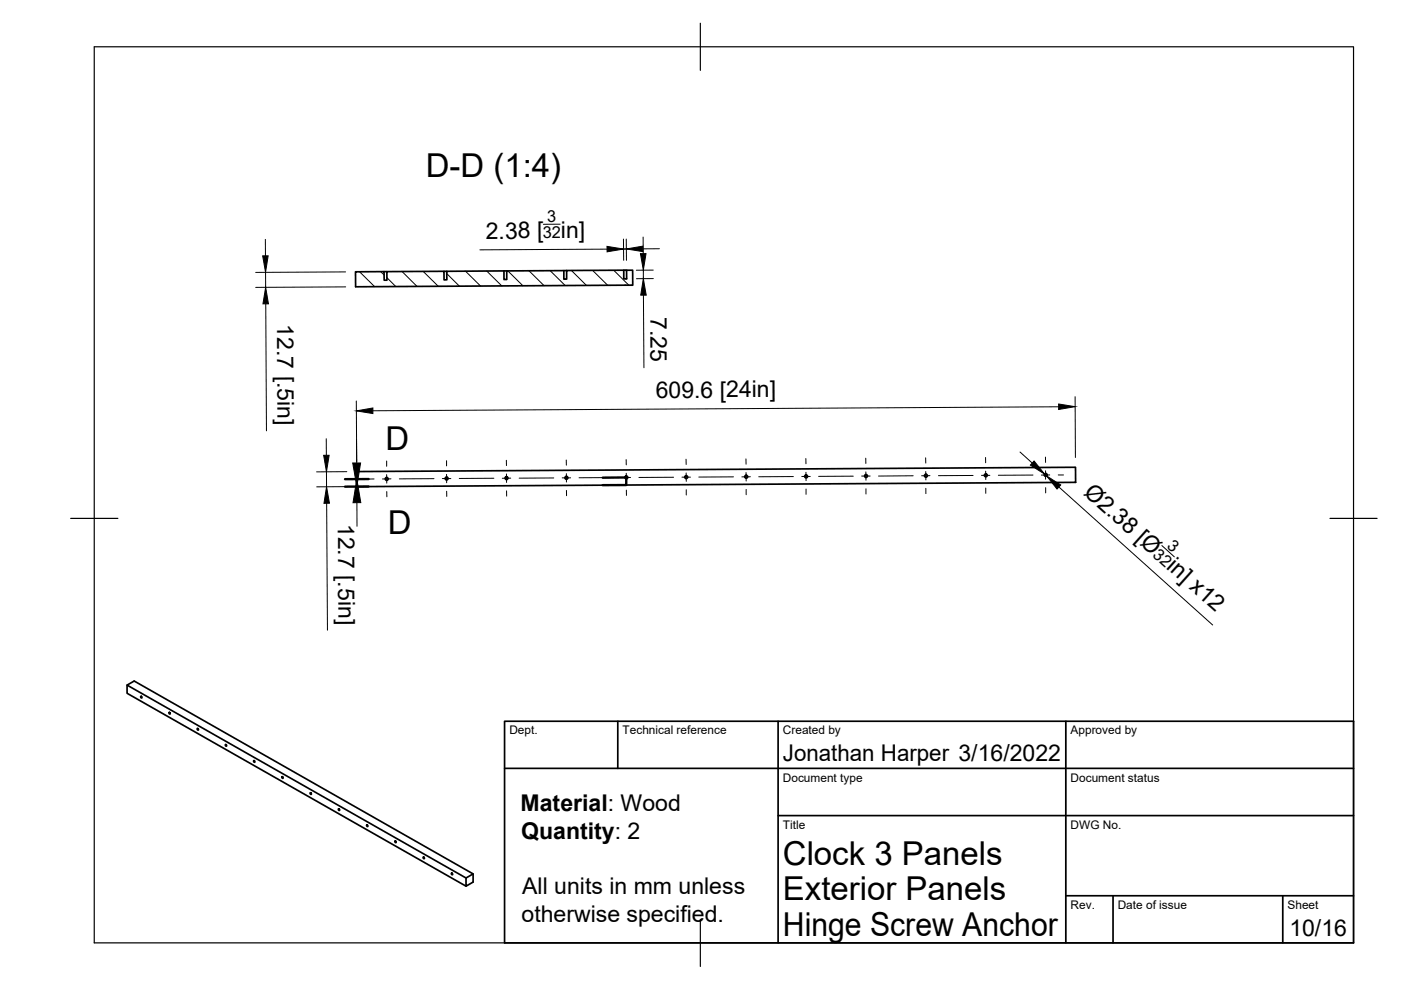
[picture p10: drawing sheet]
<svg xmlns="http://www.w3.org/2000/svg" width="297mm" height="210mm" viewBox="0 0 297 210" stroke-linecap="round" stroke-linejoin="round" font-family="sans-serif">
<!-- layer: Visible -->
<g fill="none" stroke="#000" stroke-width=".36">
<path d="M75.4 57.6h6v1.8h.6v-1.8l12.1-.1v1.8h.6v-1.8l12.1-.1v1.9h.6v-1.9h12.1v1.8h.6v-1.8l12.1-.1v1.8h.7l-.1-1.8h1.3l.1 3.2-58.8 .3zM81.4 57.6h.6M94.1 57.5h.6M106.8 57.4h.6M120.1 57.4h-.6M132.2 57.3h.6M75.6 100l152.4-.9v3.2l-152.4 .9zM26.9 145.3v1.7l71.9 40.9M29.9 147.6l.2 .2v.2l-.2-.1zM35.9 151l.2 .2v.2l-.2-.1zM41.8 154.5l.2 .1v.2l-.2-.1zM47.8 157.9l.2 .1v.2l-.2-.1z"/>
<path d="M53.8 161.3l.2 .1v.2l-.2-.1zM59.8 164.7l.2 .1v.2l-.2-.1zM65.8 168.1l.2 .1v.2l-.2-.1zM71.8 171.5l.2 .1v.2l-.2-.1zM77.8 174.9l.2 .1v.2l-.2-.1zM83.8 178.3l.2 .1v.3l-.2-.2zM89.7 181.7l.2 .1v.3l-.2-.2zM95.7 185.1l.2 .1v.3l-.2-.1zM100.3 185.3l-1.5 .9v1.7l1.5-.9v-1.7l-71.9-40.9-1.5 .9 71.9 40.9"/>
<circle cx="82" cy="101.5" r=".31"/>
<circle cx="94.7" cy="101.5" r=".31"/>
<circle cx="107.4" cy="101.4" r=".31"/>
<circle cx="120.1" cy="101.3" r=".31"/>
<circle cx="132.8" cy="101.2" r=".31"/>
<circle cx="145.5" cy="101.2" r=".31"/>
<circle cx="158.2" cy="101.1" r=".31"/>
<circle cx="170.9" cy="101" r=".31"/>
<circle cx="183.6" cy="100.9" r=".31"/>
<circle cx="196.3" cy="100.9" r=".31"/>
<circle cx="209" cy="100.8" r=".31"/>
<circle cx="221.7" cy="100.7" r=".31"/>
</g>
<!-- layer: Border -->
<path d="M20 9.9h267v190h-267zM148.5 4.9v10M15 109.9h10M282 109.9h10M148.5 194.9v10" fill="none" stroke="#000" stroke-width=".25"/>
<!-- layer: TitleBlock -->
<path d="M107 152.9h180v47h-180zM131 152.9v10M165 152.9v47M226 152.9v47M107 162.9h180M165 172.9h122M226 189.9h61M236 189.9v10M272 189.9v10" fill="none" stroke="#000" stroke-width=".36"/>
<!-- layer: Center Lines -->
<g fill="none" stroke="#000" stroke-width=".21">
<path d="M82 97.7v1.2M94.7 97.7v1.1M107.4 97.6v1.1M120.1 97.5v1.1M132.8 97.4v1.2M145.5 97.4v1.1M158.2 97.3v1.1M170.9 97.2v1.1M183.6 97.1v1.2M196.3 97.1v1.1M196.3 100v1.8M209 97v1.1"/>
<path d="M209 99.9v1.8M221.7 96.9v1.1M221.7 99.8v1.8M79.3 101.6h-1.1M82 100.6v1.8M82 104.2v1.1M82.9 101.5l-1.8 .1M92 101.5h-7.3M93.8 101.5h1.8M94.7 100.6v1.8M94.7 104.2v1.1M104.7 101.4h-7.3"/>
<path d="M107.4 100.5v1.8M107.4 104.1v1.1M108.3 101.4h-1.8M117.4 101.3l-7.3 .1M119.2 101.3h1.8M120.1 100.4v1.8M120.1 104v1.1M130.1 101.3h-7.3M132.8 100.3v1.8M132.8 103.9v1.1M133.7 101.2l-1.8 .1M142.8 101.2h-7.3"/>
<path d="M144.6 101.2h1.8M145.5 100.3v1.8M145.5 103.8v1.2M155.5 101.1h-7.3M158.2 100.2v1.8M158.2 103.8v1.1M159.1 101.1h-1.8M168.2 101l-7.3 .1M170 101h1.8M170.9 100.1v1.8M170.9 103.7v1.1M180.9 101h-7.3"/>
<path d="M182.7 100.9h1.8M183.6 100v1.8M183.6 103.6v1.1M193.6 100.9h-7.3M196.3 103.5v1.2M197.2 100.9h-1.8M206.3 100.8l-7.3 .1M208.1 100.8h1.8M209 103.5v1.1M219 100.7l-7.3 .1M221.7 103.4v1.1M222.6 100.7h-1.8"/>
<path d="M224.4 100.7h1.1"/>
</g>
<!-- layer: Dimensions -->
<g fill="none" stroke="#000" stroke-width=".21">
<path d="M56.3 50.8v3.4M56.3 57.7v3.2M73.3 57.7l-19.1 .1M118.8 47.5l-3.6 .1M128.7 52.8l-27 .2M132.2 50.7v4.5M132.8 50.7v4.5M132.8 52.8h-.6M136.4 50.3v3.5M136.4 57.3v1.8M138.5 57.3h-3.6M138.5 59.1h-3.6"/>
<path d="M139.8 52.7l-3.5 .1M56.3 64.4l.2 26.9M73.3 60.8l-19.1 .1M136.4 62.6l.1 15.4M69.2 93v3.5M75.5 85l.1 12.9M216.3 95.8l2.6 2.4M224.5 86.2l-145.4 .9M227.9 84.1l.1 12.9M69.2 100v3.2M69.3 106.7l.1 26.9M73.5 100h-6.4"/>
<path d="M73.6 103.2h-6.5M221.5 100.5l.4 .4M224.5 103.3l32.6 29.2M246.3 115.7l2.7 2.4"/>
</g>
<path d="M55.7 54.2h1.2l-.6 3.5zM128.7 52.2l3.5 .6-3.5 .6zM132.8 52.8l3.5-.6v1.2zM135.8 53.8h1.2l-.6 3.5zM56.3 60.9l.6 3.5h-1.1zM136.4 59.1l.6 3.5h-1.2zM68.6 96.5h1.2l-.6 3.5zM75.6 87.1l3.5-.6v1.2zM219.2 97.7l2.3 2.8-3-1.9zM224.5 85.7l3.4 .5-3.4 .6zM69.2 103.2l.6 3.5h-1.1zM221.9 100.9l3 1.9-.8 .9z" fill="#000" stroke="#000" stroke-width=".21"/>
<!-- layer: Hatching -->
<g fill="none" stroke="#000" stroke-width=".21">
<path d="M76.2 57.6l3.2 3.2M80.7 57.6l.7 .7M82 58.9l1.9 1.9M85.2 57.6l3.2 3.1M89.7 57.5l3.2 3.2M94.7 58l2.7 2.7M98.7 57.5l3.2 3.2M103.2 57.5l3.2 3.1M107.7 57.4l3.2 3.2M112.2 57.4l3.2 3.2M116.6 57.4l3.2 3.2M121.2 57.4l3.1 3.1"/>
<path d="M125.6 57.3l3.2 3.2M130.1 57.3l3.2 3.2"/>
</g>
<!-- layer: Annotations -->
<path d="M78.1 101.6h-4.9M78.1 103.2h-4.9M127.8 101.3l5-.1v1.6l-5 .1" fill="none" stroke="#000" stroke-width=".51"/>
<path d="M75.6 93.2v5M75.7 106.6v5" fill="none" stroke="#000" stroke-width=".21"/>
<path d="M74.8 98.2h1.7l-.9 5zM75.6 101.6l.9 5h-1.7z" fill="#000" stroke="#000" stroke-width=".21"/>
<g font-size="7">
<text x="90.3" y="37.6">D-D (1:4)</text>
<text x="81.7" y="95.3">D</text>
<text x="82.2" y="113.2">D</text>
<text x="166" y="183.4">Clock 3 Panels</text>
<text x="166" y="190.9">Exterior Panels</text>
<text x="166" y="198.4">Hinge Screw Anchor</text>
</g>
<g font-size="4.9">
<text x="103" y="50.6">2.38 [</text>
<text x="118.9" y="50.5">in]</text>
<text x="58.7" y="68.8" transform="rotate(90 58.7 68.8)">12.7 [.5in]</text>
<text x="137.9" y="67.2" transform="rotate(90 137.9 67.2)">7.25</text>
<text x="139" y="84.4">609.6 [24in]</text>
<text x="229.6" y="104.6" transform="rotate(42 229.6 104.6)">Ø2.38 [Ø</text>
<text x="71.6" y="111.1" transform="rotate(90 71.6 111.1)">12.7 [.5in]</text>
<text x="247.1" y="120.4" transform="rotate(42 247.1 120.4)">in] x12</text>
<text x="166" y="161.4">Jonathan Harper 3/16/2022</text>
<text x="110.4" y="172">Material: Wood</text>
<text x="110.5" y="177.9">Quantity: 2</text>
<text x="110.7" y="189.6">All units in mm unless</text>
<text x="110.6" y="195.4">otherwise specified.</text>
<text x="273.4" y="198.6">10/16</text>
</g>
<g font-size="3.5">
<text x="116" y="47.1" transform="rotate(-1 116 47.1)">3</text>
<text x="115.1" y="50.5">32</text>
<text x="244.2" y="117.8" transform="rotate(42 244.2 117.8)">32</text>
<text x="247.2" y="115.9" transform="rotate(42 247.2 115.9)">3</text>
</g>
<g font-size="2.5">
<text x="108" y="155.7">Dept.</text>
<text x="132" y="155.7">Technical reference</text>
<text x="166" y="155.7">Created by</text>
<text x="227" y="155.7">Approved by</text>
<text x="166" y="165.7">Document type</text>
<text x="227" y="165.7">Document status</text>
<text x="166" y="175.7">Title</text>
<text x="227" y="175.7">DWG No.</text>
<text x="227" y="192.7">Rev.</text>
<text x="237" y="192.7">Date of issue</text>
<text x="273" y="192.7">Sheet</text>
</g>
</svg>
